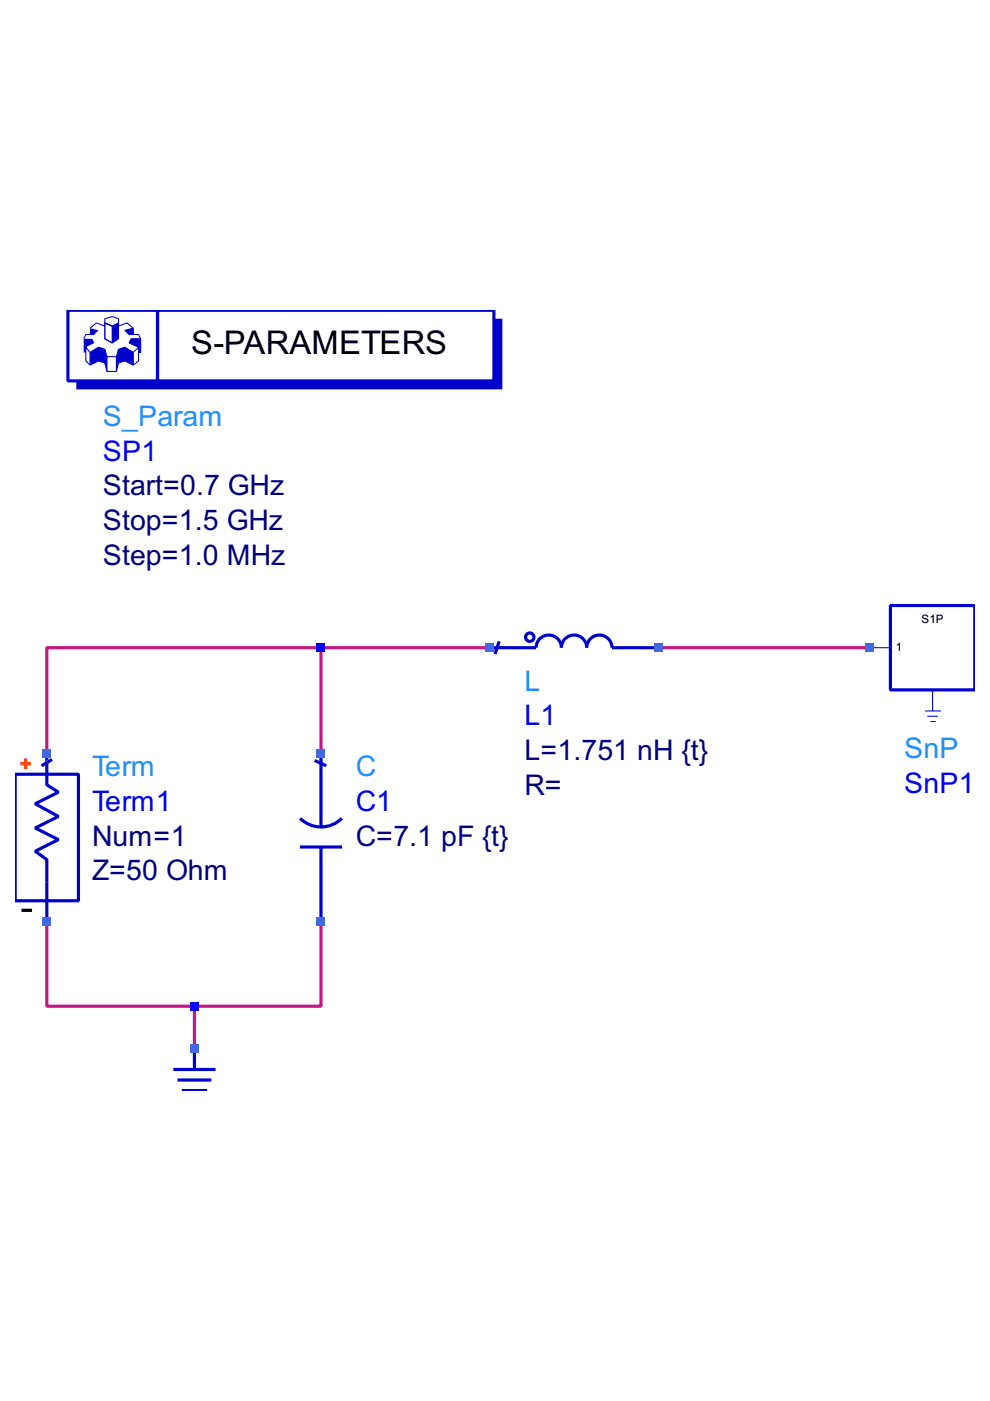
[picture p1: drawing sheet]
<svg xmlns="http://www.w3.org/2000/svg" width="210mm" height="297mm" viewBox="0 0 210 297" stroke-linecap="round" stroke-linejoin="round" font-family="sans-serif">
<path d="M68.1 137.3h-58.2v22.4M68.1 137.3h35.7M68.1 137.3v22.4M139.6 137.3h44.7M9.9 195.5v17.8h31.3M68.1 195.5v17.8h-26.9M41.2 213.3v9" fill="none" stroke="#c71585" stroke-width=".67" stroke-linecap="butt"/>
<path d="M14.4 65.8h19v15h-19zM33.4 65.8h71.3v15h-71.3zM188.8 128.4h17.9v17.9h-17.9zM9.9 159.7v6.7l2.5 1.6-4.9 2.4 4.9 2.7-4.9 2.5 4.9 2.4-4.9 2.5 2.4 1.8v13.2M3.2 164.2h13.4v26.8h-13.4zM11 161l-2.2 1.4" fill="none" stroke="#0000cd" stroke-width=".67" stroke-linecap="butt"/>
<g fill="none" stroke="#0000cd" stroke-width=".22">
<path d="M19.1 74.7l1.8-1.1v2.9l-1.8 .9zM19.1 74.7l-.9-1.1v2.9l.9 .9M20 70.9h-1.8l-.5 .9M20.9 73.6l1.3 .5v2.9l-1.3-.5M22.2 67.6l1.6-.5 1.3 .5v.9l-1.3 .6-1.6-.6zM22.2 68.5v3.3l1.6 .9 1.3-.9v-3.3M22.2 69.1l-1.8-.6-1.3 1.1M22.2 77l.5 1.8M22.2 74.1l.5 1.5M22.7 78.8h2M22.7 75.6v3.2M22.7 75.6h2"/>
<path d="M24.7 75.6v3.2M25.1 69.1l1.8-.6 1.4 1.1M25.1 77l-.4 1.8M25.1 74.1l-.4 1.5M26.5 73.6l1.8 1.1v2.7l-1.8-.9zM26.5 73.6l-1.4 .5v2.9l1.4-.5M28.3 70.9v-1.3l-1.8 .4 .9 .9h2l.4 .9M28.3 74.7l1.1-1.1v2.9l-1.1 .9M29.8 71.8v2.9h-.4M29.8 71.8h-2l-.4 .9 2 .9M184.3 137.3h4.5M196.2 150.7h3.3"/>
<path d="M196.6 151.9h2.2M197.3 153h1.1M197.7 146.3v4.4"/>
</g>
<path d="M4.6 193h2.2" fill="none" stroke="#000" stroke-width=".67" stroke-linecap="butt"/>
<path d="M4.3 161.9h2.3M5.5 160.8v2.2" fill="none" stroke="#ff4500" stroke-width=".67" stroke-linecap="butt"/>
<g fill="#0000cd">
<path d="M16.2 80.8h88.5v-13.2h1.8v15h-90.3z"/>
<path d="M23.8 69.1l1.3-.6v3.3l-1.3 .9z"/>
</g>
<path d="M22.2 68.5l1.6 .6v3.6l-1.6-.9zM22.2 68.5l1.6 .6" fill="none" stroke="#0000cd" stroke-width=".22"/>
<path d="M24.9 74.1v4.7" fill="none" stroke="#0000cd" stroke-width=".45"/>
<g fill="#0000cd">
<path d="M19.1 74.7l1.8-1.1v2.9l-1.8 .9z"/>
<path d="M25.1 74.1l1.4-.5v2.9l-1.4 .5z"/>
<path d="M26.5 73.6l1.8 1.1v2.7l-1.8-.9z"/>
<path d="M27.8 71.8h2v2.9h-.4v-1.1l-2-.9z"/>
<path d="M26.5 70l1.8-.4v1.3h-.9z"/>
<path d="M20.9 73.6l1.3 .5 .5 1.5v3.2l-.5-1.8-1.3-.5z"/>
<path d="M19.1 69.6l1.8 .4-.9 .9h-.9z"/>
<path d="M17.7 71.8h1.8l.5 .9-1.8 .9v1.1h-.5z"/>
</g>
<g fill="none" stroke="#0000cd" stroke-width=".67" stroke-linecap="butt">
<path d="M103.8 137.3h9.9a2.68 2.68 0 0 1 2.6-2.7 2.68 2.68 0 0 1 2.7 2.7 2.68 2.68 0 0 1 2.7-2.7 2.68 2.68 0 0 1 2.7 2.7 2.68 2.68 0 0 1 2.7-2.7 2.68 2.68 0 0 1 2.7 2.7h9.8M105.8 136l-.9 2.7M68.1 159.7v15.6M63.6 179.6h8.9M63.6 173.5a6.3 6.3 0 0 0 8.9 0M66.7 161.2l2.5 1.2M68.1 179.8v15.7M36.8 226.8h8.9M37.6 229h7.2M38.5 231.2h5.4M41.2 222.3v4.5"/>
<circle cx="112.3" cy="135.1" r=".89"/>
</g>
<g fill="#4169e1">
<path d="M9 194.6h1.8v1.7h-1.8z"/>
<path d="M9 158.8h1.8v1.8h-1.8z"/>
<path d="M40.3 221.4h1.8v1.8h-1.8z"/>
</g>
<path d="M40.3 212.4h1.8v1.8h-1.8z" fill="#00f"/>
<g fill="#4169e1">
<path d="M67.2 194.6h1.7v1.7h-1.7z"/>
<path d="M67.2 158.8h1.7v1.8h-1.7z"/>
</g>
<path d="M67.2 136.4h1.7v1.8h-1.7z" fill="#00f"/>
<g fill="#4169e1">
<path d="M102.9 136.4h1.8v1.8h-1.8z"/>
<path d="M138.7 136.4h1.8v1.8h-1.8z"/>
<path d="M183.4 136.4h1.8v1.8h-1.8z"/>
</g>
<text font-size="6.9" x="40.6" y="75.1">S-PARAMETERS</text>
<g font-size="6" fill="#1e90ff">
<text x="21.8" y="90.3">S_Param</text>
<text x="111.2" y="146.4">L</text>
<text x="191.7" y="160.7">SnP</text>
<text x="19.5" y="164.5">Term</text>
<text x="75.4" y="164.5">C</text>
</g>
<g font-size="6" fill="#00f">
<text x="21.8" y="97.7">SP1</text>
<text x="111.2" y="153.8">L1</text>
<text x="19.5" y="171.9">Term1</text>
<text x="75.4" y="171.9">C1</text>
<text x="191.7" y="168.1">SnP1</text>
</g>
<g font-size="6" fill="#000080">
<text x="21.8" y="105">Start=0.7 GHz</text>
<text x="21.8" y="112.4">Stop=1.5 GHz</text>
<text x="21.8" y="119.8">Step=1.0 MHz</text>
<text x="111.2" y="161.2">L=1.751 nH {t}</text>
<text x="111.2" y="168.5">R=</text>
<text x="19.5" y="179.3">Num=1</text>
<text x="75.4" y="179.3">C=7.1 pF {t}</text>
<text x="19.5" y="186.6">Z=50 Ohm</text>
</g>
<g font-size="2.5">
<text x="195.4" y="132.1">S1P</text>
<text x="189.9" y="138.1">1</text>
</g>
</svg>
